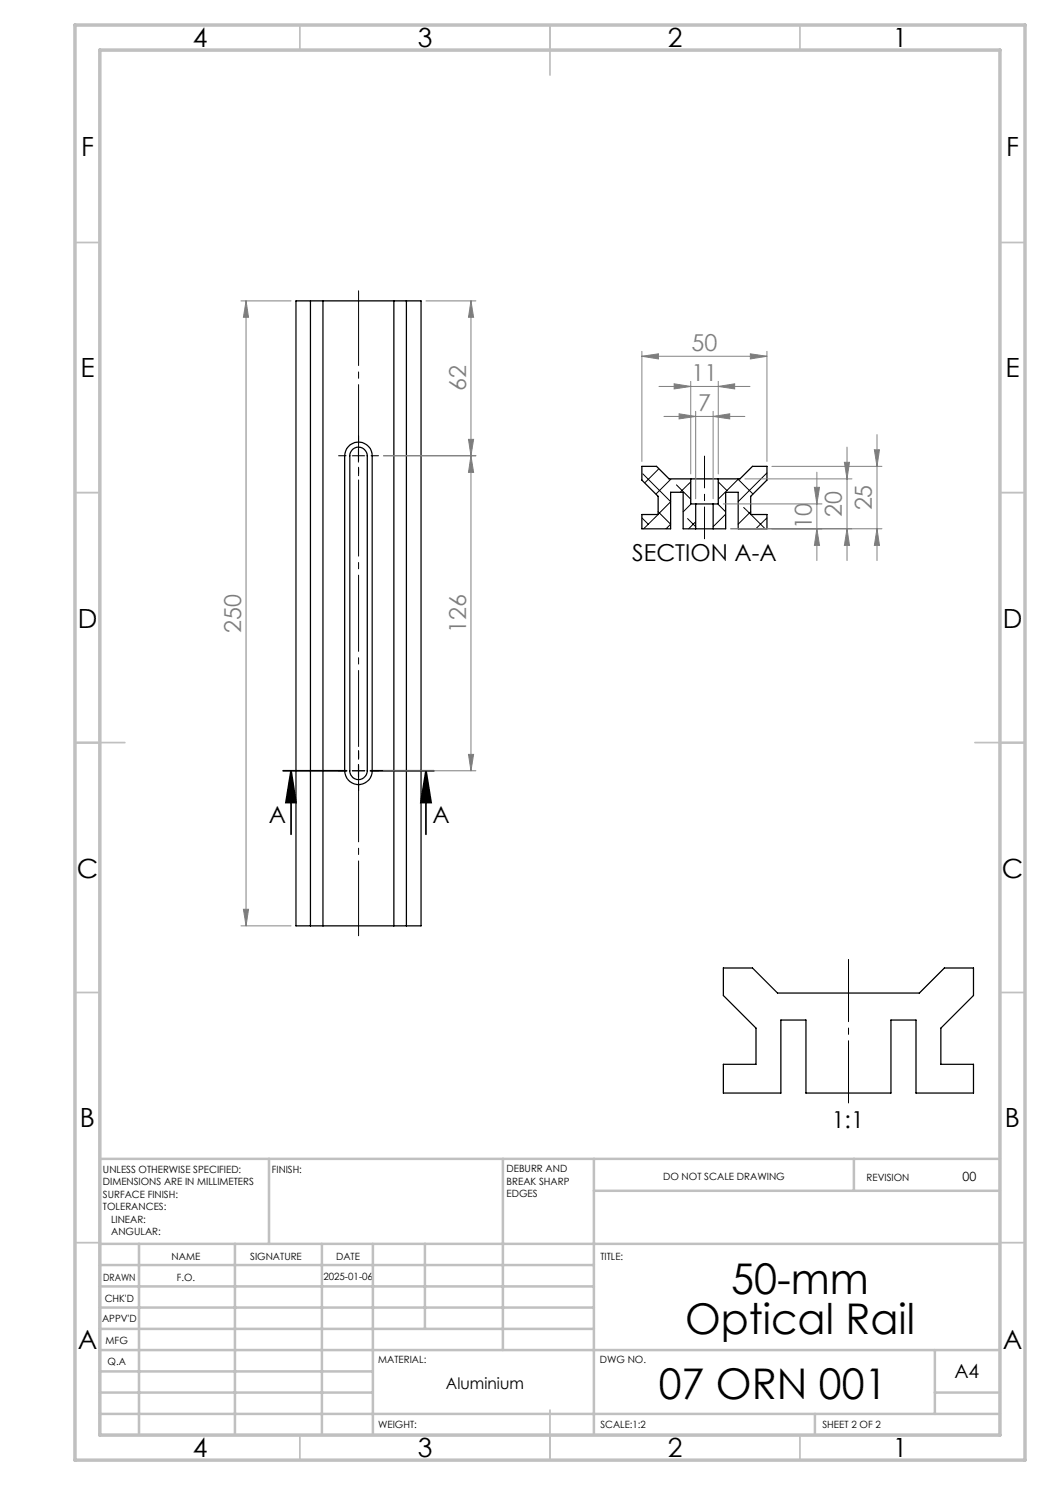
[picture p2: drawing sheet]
<svg xmlns="http://www.w3.org/2000/svg" width="210mm" height="297mm" viewBox="0 0 210 297" stroke-linecap="round" stroke-linejoin="round" font-family="sans-serif">
<g fill="none" stroke="#000" stroke-width=".25">
<path d="M59.2 60.2h25v125h-25zM62.1 60.2v125M64.6 60.2v125M78.8 60.2v125M81.3 60.2v125M69.7 89.3a2.72 2.72 0 0 1 3-.7 2.72 2.72 0 0 1 1.7 2.6v63a2.75 2.75 0 0 1-2.7 2.7 2.75 2.75 0 0 1-2.8-2.7v-63a2.9 2.9 0 0 1 .8-1.9zM70.6 89.8a1.76 1.76 0 0 1 1.8-.2 1.76 1.76 0 0 1 1 1.6v63a1.75 1.75 0 0 1-1.7 1.7 1.75 1.75 0 0 1-1.7-1.7v-63a1.82 1.82 0 0 1 .6-1.4zM138.1 95.8h5.6M138.1 95.8h-4.3l-2.5-2.5h-2.9v2.7l3.2 3.3v3.6h-3.2v2.9h5.7v-7.3h2.5v7.3h2.5M138.1 95.8v5h1M143.7 95.8h4.3l2.5-2.5h2.9v2.7l-3.3 3.3v3.6h3.3v2.9h-5.8v-7.3h-2.5v7.3h-2.5M143.7 95.8v5h-1.1"/>
<path d="M139.1 100.8h3.5M139.1 105.8h3.5M139.1 100.8v5M142.6 100.8v5M144.7 193.6h5.8l5 5h28.4l5-5h5.8v5.5l-6.5 6.5v7.3h6.5v5.7h-11.5v-14.6h-5v14.6h-17v-14.6h-5v14.6h-11.5v-5.7h6.5v-7.3l-6.5-6.5z"/>
</g>
<g fill="none" stroke="#000" stroke-width=".2">
<path d="M70.4 91.2h2.6M71.7 89.9v2.5M128.6 94.8l5.5 5.6-2.5 2.5M131.8 93.8l-2.9 2.8M134.2 95.8l-3 3M135.3 97l2.8 2.8M138.1 96.4l-2.1 2.1M143.7 96.4l1.7 1.7M147.5 95.8l3.1 3M147.7 95.8l-4 4M153.4 94.6l-5.8 5.7M128.4 103.6l1.2 1.2"/>
<path d="M131.6 102.9l-2.9 2.9M131.6 102.3l2.5 2.5-.9 1M137.5 103.7l1.6 1.6M138.2 100.8l-1.6 1.6M139.1 100.8v.1M139.1 104.3l-1.4 1.5M142.7 100.8l-.1 .1M143.5 100.8l1.6 1.6M145.1 102.8l-2.5 2.5M148.7 101.5l1.4 1.4M150.1 102.3l-2.5 2.5M150.2 102.9l2.8 2.9"/>
<path d="M153.4 103.6l-2.2 2.2M70.4 154.2h2.6M71.7 152.9v2.5"/>
</g>
<path d="M56.6 154.2h12.7M58.2 154.2l1 6.3h-2zM58.2 154.2v12.7M74.1 154.2h12.7M85.2 154.2l1 6.3h-2zM85.2 154.2v12.7" fill="none" stroke="#000" stroke-width=".35"/>
<g fill="none" stroke="#808080" stroke-width=".2">
<path d="M48.2 60.2h10M49.2 60.2l.5 3.3h-1zM49.2 60.2v125M85.2 60.2h10M94.2 60.2l.5 3.3h-1zM94.2 60.2v94M128.4 71.3l3.3-.5v1zM128.4 70.3v22M128.4 71.3h25M131.8 77.3h18.2M134.8 76.8l3.3 .5-3.3 .5zM138.1 76.3v18.5"/>
<path d="M143.7 77.3l3.2-.5v1zM143.7 76.3v18.5M150.1 70.8l3.3 .5-3.3 .5zM153.4 70.3v22M76.7 91.2h18.5M93.7 87.9h1l-.5 3.3zM94.2 91.2l.5 3.3h-1zM132.8 83.3h16.2M135.8 82.8l3.3 .5-3.3 .5zM139.1 82.3v17.5M142.6 83.3l3.3-.5v1zM142.6 82.3v17.5"/>
<path d="M149 95.8h21.4M154.4 93.3h22M162.9 97.5h1l-.5 3.3zM163.4 94.4v17.7M168.9 92.5h1l-.5 3.3zM169.4 89.4v22.7M174.9 90h1l-.5 3.3zM175.4 86.9v25.2M144.6 100.8h19.8M146.1 105.8h30.3M163.4 105.8l.5 3.3h-1zM169.4 105.8l.5 3.3h-1z"/>
<path d="M175.4 105.8l.5 3.3h-1zM76.7 154.2h18.5M93.7 150.9h1l-.5 3.3zM48.2 185.2h10M48.7 181.9h1l-.5 3.3z"/>
</g>
<path d="M169.7 191.9v28.7" fill="none" stroke="#000" stroke-width=".2" stroke-dasharray="15.2 1.3 1.3 1.3" stroke-dashoffset="2.8"/>
<path d="M71.7 187.2v-129" fill="none" stroke="#000" stroke-width=".2" stroke-dasharray="15.2 1.3 1.3 1.3" stroke-dashoffset=".3"/>
<path d="M69.2 91.2h-1.5M71.7 88.7v-1.5M71.7 93.7v1.5M74.2 91.2h1.5M69.2 154.2h-1.5M71.7 151.7v-1.5M71.7 156.7v1.5M71.7 154.2v-1.3M71.7 154.2h-1.2M71.7 154.2v1.2M71.7 154.2h1.3M74.2 154.2h1.5" fill="none" stroke="#000" stroke-width=".2" stroke-dasharray="15.2 1.3 1.3 1.3"/>
<path d="M140.9 107.8v-16.6" fill="none" stroke="#000" stroke-width=".2" stroke-dasharray="15.2 1.3 1.3 1.3" stroke-dashoffset="8.9"/>
<g fill="none" stroke="#c0c0c0" stroke-width=".35">
<path d="M60 5v5M110 5v10M160 5v5M15 48.5h5M200 48.5h5M15 98.5h5M200 98.5h5M15 148.5h10M195 148.5h10M15 198.5h5M200 198.5h5M15 248.5h5"/>
<path d="M200 248.5h5M60 287v5M110 282v10M160 287v5"/>
</g>
<g fill="none" stroke="#c0c0c0" stroke-width=".5">
<path d="M53.8 231.8v17M100.6 231.8v38.2M118.8 231.8v55.2M118.8 238.2h81.2M170.8 231.8v6.4M200 231.8h-180v55.2M20 248.8h180M20 257.3h98.8M20 253h98.8M27.8 248.8v38.2M47 248.8v38.2M64.4 248.8v38.2"/>
<path d="M74.6 248.8v38.2M85 248.8v17M20 265.8h98.8M20 261.5h98.8M20 278.5h54.6M20 274.3h54.6M20 270h180M187 278.5h13M187 270v12.8M20 282.8h180M163 282.8v4.2"/>
</g>
<path d="M15 5h190v287h-190zM20 10h180v277h-180z" fill="none" stroke="#c0c0c0" stroke-width=".7"/>
<path d="M85.2 154.2l1 6.3h-2zM58.2 154.2l1 6.3h-2z" fill="#000"/>
<g fill="#808080">
<path d="M135.8 82.8l3.3 .5-3.3 .5zM142.6 83.3l3.3-.5v1zM134.8 76.8l3.3 .5-3.3 .5zM143.7 77.3l3.2-.5v1z"/>
<path d="M93.7 150.9h1l-.5 3.3zM94.2 91.2l.5 3.3h-1zM169.4 105.8l.5 3.3h-1zM168.9 92.5h1l-.5 3.3z"/>
<path d="M48.7 181.9h1l-.5 3.3zM49.2 60.2l.5 3.3h-1zM162.9 97.5h1l-.5 3.3zM163.4 105.8l.5 3.3h-1zM174.9 90h1l-.5 3.3zM175.4 105.8l.5 3.3h-1z"/>
<path d="M94.2 60.2l.5 3.3h-1zM93.7 87.9h1l-.5 3.3z"/>
<path d="M128.4 71.3l3.3-.5v1zM150.1 70.8l3.3 .5-3.3 .5z"/>
</g>
<g font-size="8.5">
<text x="146.2" y="258.8">50-mm</text>
<text x="137" y="266.9">Optical Rail</text>
<text x="131.7" y="279.7">07 ORN 001</text>
</g>
<g font-size="5.3">
<text x="38.5" y="9.5">4</text>
<text x="83.5" y="9.5">3</text>
<text x="133.6" y="9.5">2</text>
<text x="178.6" y="9.5">1</text>
<text x="16.2" y="31.2">F</text>
<text x="201.2" y="31.2">F</text>
<text x="16.1" y="75.5">E</text>
<text x="201.1" y="75.5">E</text>
<text x="15.5" y="125.5">D</text>
<text x="200.5" y="125.5">D</text>
<text x="15.4" y="175.5">C</text>
<text x="200.4" y="175.5">C</text>
<text x="16" y="225.5">B</text>
<text x="201" y="225.5">B</text>
<text x="15.5" y="269.7">A</text>
<text x="200.5" y="269.7">A</text>
<text x="38.5" y="291.5">4</text>
<text x="83.5" y="291.5">3</text>
<text x="133.6" y="291.5">2</text>
<text x="178.6" y="291.5">1</text>
</g>
<g font-size="4.7" fill="#808080">
<text x="138.3" y="70.2">50</text>
<text x="138.3" y="76.2">11</text>
<text x="93.2" y="78.2" transform="rotate(-90 93.2 78.2)">62</text>
<text x="139.6" y="82.2">7</text>
<text x="162.4" y="105.8" transform="rotate(-90 162.4 105.8)">10</text>
<text x="168.4" y="103.3" transform="rotate(-90 168.4 103.3)">20</text>
<text x="174.4" y="102.1" transform="rotate(-90 174.4 102.1)">25</text>
<text x="48.2" y="126.5" transform="rotate(-90 48.2 126.5)">250</text>
<text x="93.2" y="126.5" transform="rotate(-90 93.2 126.5)">126</text>
</g>
<g font-size="4.7">
<text x="126.4" y="112.3">SECTION A-A</text>
<text x="53.8" y="164.7">A</text>
<text x="86.5" y="164.7">A</text>
<text x="166.3" y="225.7">1:1</text>
</g>
<text font-size="3.9" x="190.9" y="275.5">A4</text>
<text font-size="3.2" x="89.2" y="277.9">Aluminium</text>
<text font-size="2.5" x="192.5" y="236.1">00</text>
<g font-size="2">
<text x="20.6" y="234.6">UNLESS OTHERWISE SPECIFIED:</text>
<text x="20.6" y="237.1">DIMENSIONS ARE IN MILLIMETERS</text>
<text x="20.6" y="239.6">SURFACE FINISH:</text>
<text x="54.4" y="234.6">FINISH:</text>
<text x="101.3" y="234.5">DEBURR AND</text>
<text x="101.3" y="237">BREAK SHARP</text>
<text x="101.3" y="239.5">EDGES</text>
<text x="132.6" y="236">DO NOT SCALE DRAWING</text>
<text x="173.3" y="236.2">REVISION</text>
<text x="20.6" y="242.1">TOLERANCES:</text>
<text x="22.2" y="244.6">LINEAR:</text>
<text x="22.2" y="247.1">ANGULAR:</text>
<text x="34.3" y="252">NAME</text>
<text x="50" y="251.9">SIGNATURE</text>
<text x="67.2" y="251.9">DATE</text>
<text x="120.1" y="251.9">TITLE:</text>
<text x="20.6" y="256.1">DRAWN</text>
<text x="35.3" y="256.1">F.O.</text>
<text x="64.7" y="255.9">2025-01-06</text>
<text x="20.9" y="260.3">CHK'D</text>
<text x="20.4" y="264.4">APPV'D</text>
<text x="21.1" y="268.8">MFG</text>
<text x="21.5" y="273">Q.A</text>
<text x="75.6" y="272.5">MATERIAL:</text>
<text x="120" y="272.5">DWG NO.</text>
<text x="75.6" y="285.5">WEIGHT:</text>
<text x="120.1" y="285.6">SCALE:1:2</text>
<text x="164.5" y="285.6">SHEET 2 OF 2</text>
</g>
</svg>
